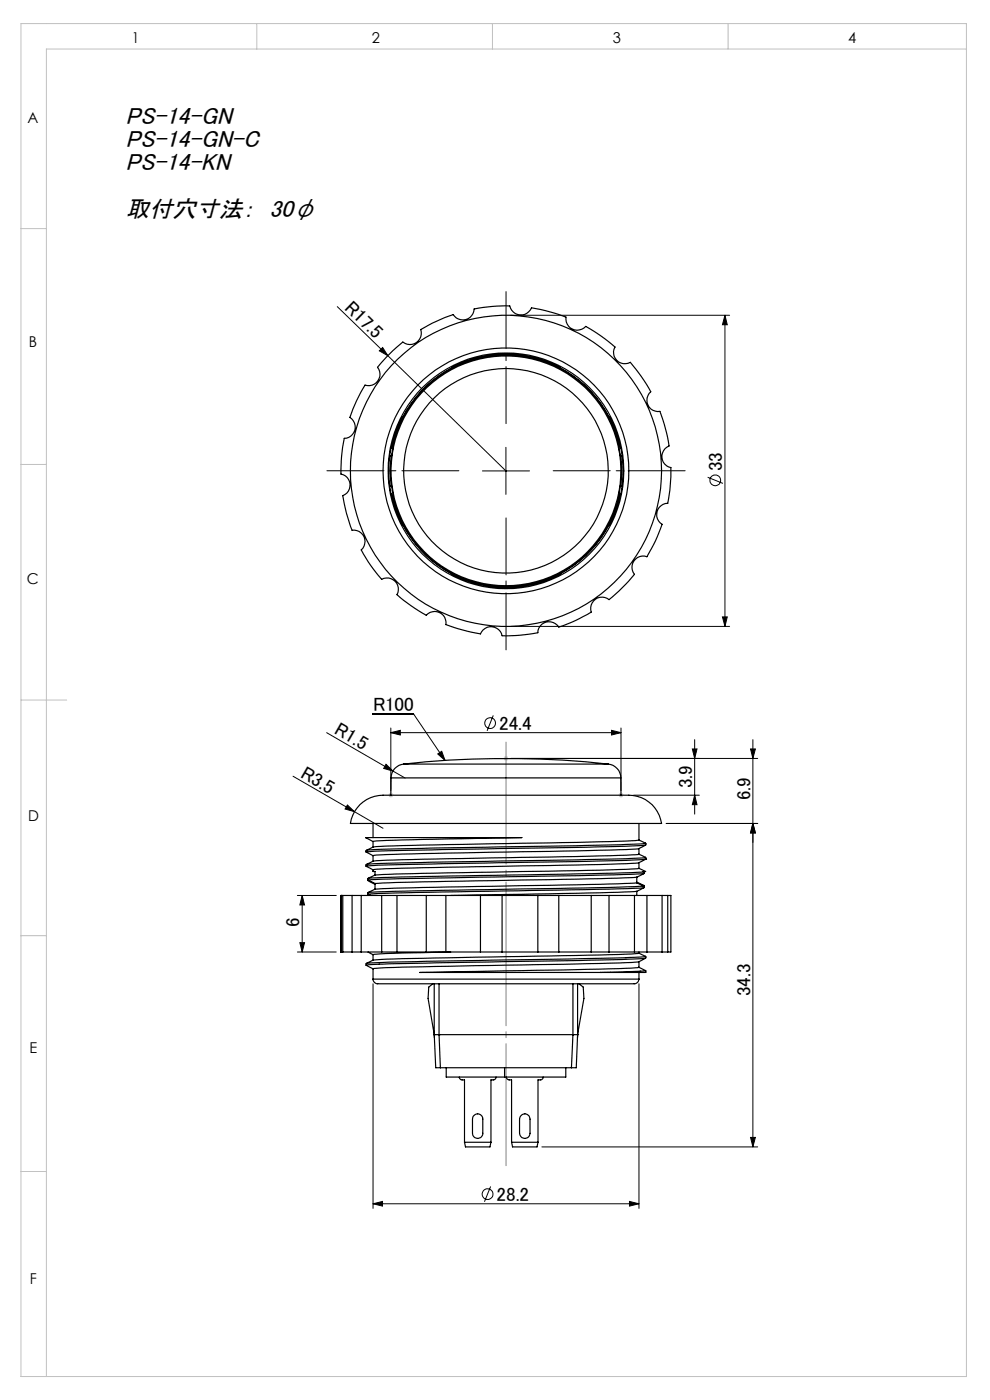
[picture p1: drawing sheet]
<svg xmlns="http://www.w3.org/2000/svg" width="210mm" height="297mm" viewBox="0 0 210 297" stroke-linecap="round" stroke-linejoin="round" font-family="sans-serif">
<g fill="none" stroke="#000" stroke-width=".21">
<path d="M71.5 65l35.8 34.9M80.5 74.4l.7-.7 1.1 1.8zM108.3 66.9h46.5M153.8 66.9l.5 2h-1.1zM153.8 66.9v66M102.3 99.9h10M107.3 94.9v10M150.1 101.2l3.3 1.3M108.3 132.9h46.5M153.2 130.9h1.1l-.5 2zM69.3 155.4l16.6 9.7M79.1 151.5h8.6l6.7 9.8"/>
<path d="M82.9 155.4l2-.5v1zM82.9 154.4v13.3M82.9 155.4h48.8M92.9 159.9l.8-.5 .7 1.9zM104.6 151.8l-1.3 3.2M129.7 154.9l2 .5-2 .5zM131.7 154.4v13.3M146.9 158.9h.9l-.4 2zM147.4 156.9v15.8M159.2 158.9h1l-.5 2zM159.7 156.9v86.4M62.2 164.7l13 7.5"/>
<path d="M73.7 170.8l1.5 1.4-2-.6zM75.2 172.2l6 3.5M81.9 162.1l1.5 1.5-2-.6zM108.3 160.9h52.4M134.4 168.7h13.9M141.3 174.7h19.4M147.4 168.7l.4 2h-.9zM159.7 174.7l.5 2h-1zM63.1 190h8.2M63.6 200h1l-.5 2zM64.1 190l.5 2h-1zM64.1 190v12"/>
<path d="M63.1 202h8.2M79.1 208.7v47.7M135.5 208.7v47.7M79.1 255.4l2-.5v1zM79.1 255.4h56.4M104.1 251.7l-1.3 3.2M114.9 243.3h45.8M133.5 254.9l2 .5-2 .5zM159.2 241.3h1l-.5 2z"/>
<circle cx="151.7" cy="101.9" r="1.15"/>
<circle cx="104" cy="153.4" r="1.14"/>
<circle cx="103.4" cy="253.3" r="1.14"/>
</g>
<g fill="none" stroke="#c0c0c0" stroke-width=".21">
<path d="M4.4 5h200.6v287h-200.6zM54.5 5v5.4M104.5 5v5.4M154.4 5v5.4M205 10.4h-195.2v281.6M4.4 48.5h5.4M4.4 98.5h5.4M4.4 148.5h9.7M82.4 168.7h1M82.6 168.3l.7 .7M82.9 168.2v1M83.3 168.3l-.7 .7"/>
<path d="M106.8 160.9h1M107 160.5l.7 .8M107.3 160.4v1M107.7 160.5l-.7 .8M131.2 168.7h1M131.4 168.3l.7 .7M131.7 168.2v1M132.1 168.3l-.7 .7M4.4 198.5h5.4M4.4 248.5h5.4"/>
</g>
<path d="M97.3 99.9h-28M107.3 89.9v-28M117.3 99.9h28M107.3 109.9v28" fill="none" stroke="#000" stroke-width=".21" stroke-dasharray="30.5 1.3 1.3 1.3" stroke-dashoffset="18.4"/>
<path d="M107.3 247.3v-89.9" fill="none" stroke="#808080" stroke-width=".21" stroke-dasharray="30.5 1.3 1.3 1.3" stroke-dashoffset="4.6"/>
<g fill="#000">
<path d="M80.5 74.4l.7-.7 1.1 1.8zM92.9 159.9l.8-.5 .7 1.9z"/>
<path d="M153.8 66.9l.5 2h-1.1zM153.2 130.9h1.1l-.5 2zM159.7 174.7l.5 2h-1zM159.2 241.3h1l-.5 2zM64.1 190l.5 2h-1zM63.6 200h1l-.5 2z"/>
<path d="M82.9 155.4l2-.5v1zM129.7 154.9l2 .5-2 .5z"/>
<path d="M73.7 170.8l-.5 .8 2 .6zM81.9 162.1l-.5 .9 2 .6z"/>
<path d="M159.2 158.9h1l-.5 2zM159.7 174.7l.5 2h-1zM146.9 158.9h.9l-.4 2zM147.4 168.7l.4 2h-.9z"/>
<path d="M79.1 255.4l2-.5v1zM133.5 254.9l2 .5-2 .5z"/>
</g>
<g fill="none" stroke="#000" stroke-width=".25">
<path d="M82 75.8l3.4-3.2a2.42 2.42 0 0 0 2.9 .1 2.42 2.42 0 0 0 1-2.8 36.5 36.5 0 0 1 6.8-3.2 2.4 2.4 0 0 0 2.7 1.1 2.4 2.4 0 0 0 1.8-2.3 34.1 34.1 0 0 1 7.5-.6 2.42 2.42 0 0 0 2.2 1.9 2.42 2.42 0 0 0 2.4-1.5 39 39 0 0 1 7.4 2 2.43 2.43 0 0 0 1.3 2.5 2.43 2.43 0 0 0 2.8-.6 35.3 35.3 0 0 1 6.3 4.4 2.39 2.39 0 0 0 .4 2.9 2.39 2.39 0 0 0 2.8 .4 36.1 36.1 0 0 1 4.3 6.2 2.39 2.39 0 0 0-.5 2.8 2.39 2.39 0 0 0 2.5 1.4 36.7 36.7 0 0 1 1.9 7.3 2.4 2.4 0 0 0-1.5 2.4 2.4 2.4 0 0 0 1.9 2.2 37.3 37.3 0 0 1-.7 7.6 2.4 2.4 0 0 0-2.2 1.8 2.4 2.4 0 0 0 1 2.6 33.9 33.9 0 0 1-3.2 6.9 2.38 2.38 0 0 0-2.7 .9 2.38 2.38 0 0 0 .1 2.8 38.8 38.8 0 0 1-5.4 5.4 2.4 2.4 0 0 0-2.9-.1 2.4 2.4 0 0 0-.9 2.8 31.4 31.4 0 0 1-6.9 3.1 2.4 2.4 0 0 0-2.6-1 2.4 2.4 0 0 0-1.8 2.2 34.2 34.2 0 0 1-7.6 .7 2.4 2.4 0 0 0-2.1-1.9 2.4 2.4 0 0 0-2.5 1.5 40.3 40.3 0 0 1-7.3-2 2.4 2.4 0 0 0-1.4-2.5 2.4 2.4 0 0 0-2.8 .5 35.3 35.3 0 0 1-6.2-4.4 2.39 2.39 0 0 0-.4-2.8 2.39 2.39 0 0 0-2.8-.4 31.6 31.6 0 0 1-4.4-6.2 2.39 2.39 0 0 0 .6-2.8 2.39 2.39 0 0 0-2.5-1.4 33.9 33.9 0 0 1-2-7.3 2.39 2.39 0 0 0 1.6-2.5 2.39 2.39 0 0 0-2-2.1 34.3 34.3 0 0 1 .7-7.6 2.4 2.4 0 0 0 2.3-1.8 2.4 2.4 0 0 0-1.1-2.7 32.5 32.5 0 0 1 3.2-6.8 2.41 2.41 0 0 0 2.7-.9 2.41 2.41 0 0 0 0-2.9zM96 78a24.5 24.5 0 0 0-10.6 10.6M96.2 78h-.4a24.8 24.8 0 0 1 23 0h-.3M118.6 78a24.3 24.3 0 0 1 10.7 10.6M82.7 96.7h.4l.3-2h-.1a24.6 24.6 0 0 1 24-19.4 24.6 24.6 0 0 1 24.1 19.4h-.2l.4 2h.4M83 96.7a24.2 24.2 0 0 0 0 6.4M85.4 88.7v-.3a26.2 26.2 0 0 0-2.9 11.5 26.9 26.9 0 0 0 2.1 9.9l.8 1.6v-.3M129.3 88.7v-.3a24.1 24.1 0 0 1 0 23v-.3M131.7 96.7a24.2 24.2 0 0 1 0 6.4M82.7 103.1h.4l.3 2h-.1a24.6 24.6 0 0 0 24 19.4 24.6 24.6 0 0 0 24.1-19.4l-.2-.1 .4-1.9h.4M85.4 111.2a24.5 24.5 0 0 0 10.6 10.6M129.3 111.2a24.9 24.9 0 0 1-10.7 10.6"/>
<path d="M96.2 121.8h-.4a24.8 24.8 0 0 0 23 0h-.3M76.3 170.7a8.1 8.1 0 0 1 6.3-2h49.5a7.3 7.3 0 0 1 8.2 6h-66a7.2 7.2 0 0 1 2-4zM77.6 177.7h.3M77.6 177.7h.1M77.7 177.8l1.4 .7M77.9 177.7h32.8l-30.9 .7-.7 .1v1.2l-1.4 .7M77.9 177.7l-.1 .1M79.1 174.7v3M82.9 165h48.8M82.9 165v3.7M85.6 162.1a2.97 2.97 0 0 0-2.7 2.9M85.6 162.1a200.3 200.3 0 0 1 43.4 0"/>
<path d="M85.6 162.1h43.4M129 162.1a2.97 2.97 0 0 1 2.7 2.9M131.7 165v3.7M135.5 178.2a791.5 791.5 0 0 1-34.4 .9l-15.8 .3-6.1 .3M135.5 174.7v3.5l1.4 .7M136.9 178.9h.1M136.9 178.9a13 13 0 0 1-4 .2l-32.3 .7a372.3 372.3 0 0 0-22.9 .6M137 179v.2M72.3 190h.1M72.3 190v12M72.3 190h.4M72.7 190h2"/>
<path d="M72.7 190v12M74.7 190h1.9M74.7 190v12M76.6 190h4.4M76.6 190v12M77.6 183.5v.2M77.6 180.5v.2M77.7 180.8l1.4 .7M77.7 183.8l1.4 .7M77.7 180.8l4.9-.3 30.6-.6a435.1 435.1 0 0 0 23.7-.6 4.2 4.2 0 0 1-2.9 .9l-20.3 .5a768.9 768.9 0 0 0-34.6 .8M77.7 180.8h.1M78 186.6l.1 .2 1.5 .8"/>
<path d="M78 189.6v.2l.4 .2M78.1 186.7l1.5 .7M78.1 189.7l.5 .3M78.1 186.3l-.1 .2 .1 .2M78.1 189.3l-.1 .2 .1 .2M79.1 181.5v1.2l-1.4 .7M79.1 184.5v.4h.5v.7M79.6 185.6l-1.5 .7M79.6 188.6l-1.5 .7M79.6 187.4v1.2M81 190h3.2M81 190v12"/>
<path d="M84.2 190h6.2M84.2 190v12M90.4 190h4.2M90.4 190v12M94.6 190h7.3M94.6 190v12M101.9 190h4.6M101.9 190v12M106.5 190h7.6M106.5 190v12M114.1 190h4.4M114.1 190v12"/>
<path d="M118.5 190h6.9M118.5 190v12M125.4 190h3.8M125.4 190v12M129.2 190h5.4M129.2 190v12M134.6 190h2.6M134.6 190v12M135.1 186.1l-7.8 .3-37.6 .7-10.1 .3M135.1 189.1l-7.8 .3-31.7 .6M135.1 187.3l-7.9 .3-37.6 .7-10 .3M135.1 187.3l1.5 .7"/>
<path d="M135.1 187.1l1.5 .7 .1 .3M135.1 186.1v1.2M135.1 189.1v.9M135.5 181.2a791.5 791.5 0 0 1-34.4 .9l-15.8 .3-6.1 .3M135.5 184.2a791.5 791.5 0 0 1-34.4 .9l-21.5 .5M135.5 183v1.2l1.4 .7M135.5 180v1.2l1.4 .7M136.6 185.3l-13.9 .5-37.9 .6-6.7 .3M136.6 185.3l-1.5 .8M136.6 188.3l-12.6 .4-35.7 .6-10.2 .4M136.6 188.3l-1.5 .8M136.6 185l-11.2 .3-40.6 .8-6.7 .2"/>
<path d="M136.6 188l-12.6 .4-35.7 .6-10.2 .3M136.6 185v.3M136.6 188v.3M136.6 184.9l.1 .2M136.9 181.9h.1M136.9 184.9h.1M136.9 182.3a4.2 4.2 0 0 1-2.9 .9l-48.7 1-6.2 .3M136.9 182.3h.1M136.9 182.3a1208.4 1208.4 0 0 1-43.2 .9l-13.5 .3-2.5 .3M136.9 181.9l-5.4 .3-30.9 .6a372.3 372.3 0 0 0-22.9 .6M136.9 184.9h-.5l.2 .1M137 182v.2"/>
<path d="M137.2 190h3.2M137.2 190v12M140.4 190h1.2M140.4 190v12M141.6 190h.7v12h-.7M141.6 190v12M72.3 202h.1M72.3 202h.4M72.7 202h2M74.7 202h1.9M76.6 202h4.4M77.6 204.5v.2"/>
<path d="M77.7 204.8l1.4 .7M77.7 204.8l.1-.1a427.7 427.7 0 0 1 26.3-.6l10-.2a372.2 372.2 0 0 0 22.8-.6 4 4 0 0 1-2.9 .9l-44.3 .9a83.5 83.5 0 0 0-10.6 .4M77.7 204.8h.1M78.1 202l1 .5M79.1 203.7l-1.4 .7M79.1 207.7a1.15 1.15 0 0 0 1.5 1h53.5a1.15 1.15 0 0 0 1.4-1M79.1 207.7h56.4M79.1 202.5v1.2M79.1 205.5v2.2M81 202h3.2M84.2 202h6.2M90.4 202h4.2"/>
<path d="M91.8 208.7l-.9 .7-.1 2.4 1.3 8.3M92.1 219.5h1M92.1 219.5l.3 7h1M92.1 219.5h.1M92.1 208.7v10.8M93.1 219.5h.1M93.1 219.5l.3 7M93.1 219.5h28.4M93.1 208.7v10.8M94.6 202h7.3M95.6 202l-5.9 .1a83.5 83.5 0 0 0-10.6 .4M101.9 202h4.6"/>
<path d="M106.5 202h7.6M114.1 202h4.4M118.5 202h6.9M121.5 219.5h.1M121.5 219.5h1M121.5 219.5l-.3 7M121.5 208.7v10.8M122.5 219.5h.1M122.5 219.5l-.3 7h-1M122.5 208.7v10.8M122.8 208.7l.9 .7 .2 2.4-1.4 8.3M125.4 202h3.8"/>
<path d="M129.2 202h5.4M134.6 202h2.6M135.5 202.2a885.9 885.9 0 0 1-37.5 .9l-12.7 .3-6.1 .3M135.5 205.2a884.2 884.2 0 0 1-37.9 .9l-8.6 .2h38.3M135.5 204v1.2l1.4 .7M135.5 202v.2l1.4 .7M135.5 206.3v1.4M136.9 205.9h.1M136.9 202.9h.1M136.9 206.3h-9.6M136.9 205.9l-9.6 .4M136.9 202.9l-6.3 .3-29 .6a398 398 0 0 0-23.9 .6"/>
<path d="M136.9 206.3h-.1M137 203v.2M137 206l-.1 .3M137.2 202h3.2M140.4 202h1.2M93.4 226.5h27.8M94.7 226.5v2h25.3v-2M97.4 228.5a.6 .6 0 0 0 .6 .6h.5v13.2M100.4 236.8a1.1 1.1 0 0 1 1.2-.4 1.1 1.1 0 0 1 .8 1v3a1.09 1.09 0 0 1-1.1 1.1 1.09 1.09 0 0 1-1.1-1.1v-3zM105.2 228.5a.6 .6 0 0 1-.6 .6h-.5v13.2M107 226.5v2M107.4 228.5a.6 .6 0 0 0 .6 .6h.5v13.2"/>
<path d="M110.4 236.8a1.1 1.1 0 0 1 1.3-.4 1.1 1.1 0 0 1 .7 1v3a1.11 1.11 0 0 1-1.1 1.1 1.11 1.11 0 0 1-1.1-1.1v-3zM115.2 228.5a.6 .6 0 0 1-.6 .6h-.5v13.2M98.5 242.3l.2 1h5.2l.2-1M98.5 242.3h5.6M108.5 242.3l.2 1h5.2l.2-1M108.5 242.3h5.6"/>
<circle cx="107.3" cy="99.9" r="26.1"/>
<circle cx="107.3" cy="99.9" r="24.4"/>
<circle cx="107.3" cy="99.9" r="33"/>
<circle cx="107.3" cy="99.9" r="25"/>
<circle cx="107.3" cy="99.9" r="21.7"/>
</g>
<g font-size="5.1">
<text x="26.7" y="26.3">PS-14-GN</text>
<text x="26.7" y="31.2">PS-14-GN-C</text>
<text x="26.7" y="36.1">PS-14-KN</text>
<text x="26.7" y="46">取付穴寸法：　30φ</text>
</g>
<g font-size="4.1">
<text x="72.9" y="65.5" transform="rotate(44 72.9 65.5)">R17.5</text>
<text x="153.2" y="100" transform="rotate(-90 153.2 100)">33</text>
<text x="70.6" y="155.6" transform="rotate(30 70.6 155.6)">R1.5</text>
<text x="79.1" y="150.9">R100</text>
<text x="105.9" y="154.8">24.4</text>
<text x="63.5" y="164.8" transform="rotate(30 63.5 164.8)">R3.5</text>
<text x="146.8" y="167.2" transform="rotate(-90 146.8 167.2)">3.9</text>
<text x="159.2" y="169.8" transform="rotate(-90 159.2 169.8)">6.9</text>
<text x="63.5" y="196.6" transform="rotate(-90 63.5 196.6)">6</text>
<text x="159.2" y="211.4" transform="rotate(-90 159.2 211.4)">34.3</text>
<text x="105.3" y="254.8">28.2</text>
</g>
<g font-size="3.2">
<text x="27.9" y="9.1">1</text>
<text x="78.9" y="9.1">2</text>
<text x="130" y="9.1">3</text>
<text x="179.9" y="9.1">4</text>
<text x="5.8" y="26.1">A</text>
<text x="6.1" y="73.7">B</text>
<text x="5.7" y="123.8">C</text>
<text x="6" y="174.1">D</text>
<text x="6.3" y="223.5">E</text>
<text x="6.4" y="272.4">F</text>
</g>
</svg>
